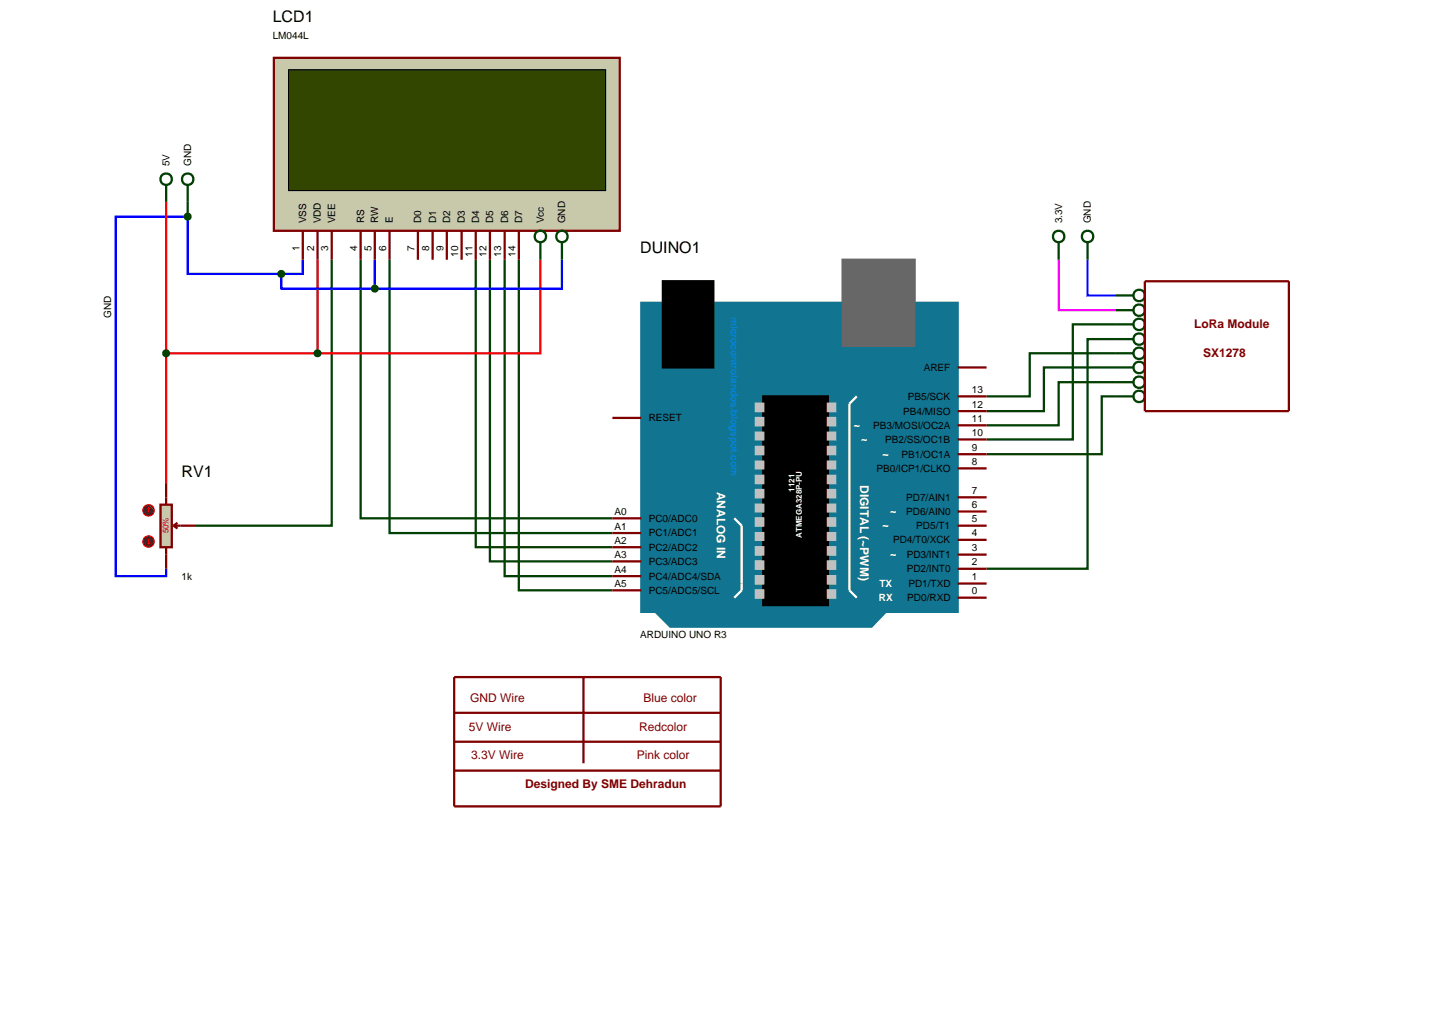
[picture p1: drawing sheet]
<svg xmlns="http://www.w3.org/2000/svg" width="257mm" height="180mm" viewBox="0 0 257 180" stroke-linecap="round" stroke-linejoin="round" font-family="sans-serif">
<g fill="none" stroke="#004000" stroke-width=".4">
<path d="M33.1 35.6v2.6M58.5 45.8v46.9h-24.1M63.6 45.8v45.6h44.4M68.7 45.8v48.2h39.3M83.9 45.8v50.7h24.1M86.4 45.8v53.2h21.6M89 45.8v55.8h19M91.5 45.8v58.3h16.5M186.7 42.8v3M191.8 42.8v3M196.8 52.1h3.1M196.8 54.7h3.1"/>
<path d="M199.9 57.2h-10.7v20.3h-15.2M199.9 59.8h-8.1v40.5h-17.8M199.9 62.3h-18.3v7.6h-7.6M199.9 64.8h-15.8v7.7h-10.1M199.9 67.4h-13.2v7.6h-12.7M199.9 69.9h-5.6v10.2h-20.3"/>
<circle cx="186.7" cy="41.7" r="1.01"/>
<circle cx="191.8" cy="41.7" r="1.01"/>
<circle cx="200.9" cy="57.2" r="1.01"/>
<circle cx="200.9" cy="59.8" r="1.01"/>
<circle cx="200.9" cy="52.1" r="1.01"/>
<circle cx="200.9" cy="54.7" r="1.01"/>
<circle cx="200.9" cy="62.3" r="1.01"/>
<circle cx="200.9" cy="69.9" r="1.01"/>
<circle cx="200.9" cy="67.4" r="1.01"/>
<circle cx="200.9" cy="64.8" r="1.01"/>
</g>
<path d="M186.7 45.8v8.9h10.1" fill="none" stroke="#f0f" stroke-width=".4"/>
<path d="M49.6 48.3h-16.5v-10.1h-12.7v63.4h8.9v-1.3M49.6 48.3v2.6h16.5M53.4 45.8v2.5h-3.8M66.1 45.8v5.1M99.1 45.8v5.1h-33M191.8 45.8v6.3h5" fill="none" stroke="#00f" stroke-width=".4"/>
<path d="M29.3 35.6v49.6M56 45.8v16.5M95.3 45.8v16.5h-39.3M29.3 62.3h26.7" fill="none" stroke="#f00" stroke-width=".4"/>
<g fill="#117491" stroke="#117491" stroke-width=".4">
<path d="M115.6 107.9h40.6l-2.5 2.6h-35.5z"/>
<path d="M113.1 53.4h55.8v54.5h-55.8z"/>
</g>
<path d="M148.6 45.8h12.7v15.2h-12.7z" fill="#686767" stroke="#686767" stroke-width=".4"/>
<path d="M116.9 49.6h8.9v15.2h-8.9zM134.6 69.9h11.4v36.8h-11.4z" fill="#000" stroke="#000" stroke-width=".4"/>
<path d="M151.1 69.9l-1.3 1.3v32.9l1.3 1.3M129.5 91.4l1.3 1.3v11.4l-1.3 1.3" fill="none" stroke="#fff" stroke-width=".4"/>
<g fill="#c0c0c0" stroke="#c0c0c0" stroke-width=".4">
<path d="M146 71.2h1.3v1.3h-1.3z"/>
<path d="M146 73.7h1.3v1.3h-1.3z"/>
<path d="M146 76.3h1.3v1.2h-1.3z"/>
<path d="M146 78.8h1.3v1.3h-1.3z"/>
<path d="M146 81.4h1.3v1.2h-1.3z"/>
<path d="M146 83.9h1.3v1.3h-1.3z"/>
<path d="M146 86.4h1.3v1.3h-1.3z"/>
<path d="M146 89h1.3v1.2h-1.3z"/>
<path d="M146 91.4h1.3v1.3h-1.3z"/>
<path d="M146 94h1.3v1.2h-1.3z"/>
<path d="M146 96.5h1.3v1.3h-1.3z"/>
<path d="M146 99h1.3v1.3h-1.3z"/>
<path d="M146 101.6h1.3v1.3h-1.3z"/>
<path d="M146 104.1h1.3v1.3h-1.3z"/>
<path d="M133.3 71.2h1.3v1.3h-1.3z"/>
<path d="M133.3 73.7h1.3v1.3h-1.3z"/>
<path d="M133.3 76.3h1.3v1.2h-1.3z"/>
<path d="M133.3 78.8h1.3v1.3h-1.3z"/>
<path d="M133.3 81.4h1.3v1.2h-1.3z"/>
<path d="M133.3 83.9h1.3v1.3h-1.3z"/>
<path d="M133.3 86.4h1.3v1.3h-1.3z"/>
<path d="M133.3 89h1.3v1.2h-1.3z"/>
<path d="M133.3 91.4h1.3v1.3h-1.3z"/>
<path d="M133.3 94h1.3v1.2h-1.3z"/>
<path d="M133.3 96.5h1.3v1.3h-1.3z"/>
<path d="M133.3 99h1.3v1.3h-1.3z"/>
<path d="M133.3 101.6h1.3v1.3h-1.3z"/>
<path d="M133.3 104.1h1.3v1.3h-1.3z"/>
</g>
<g fill="none" stroke="#800000" stroke-width=".4">
<path d="M108 73.7h5.1M168.9 77.5h5.1M168.9 75h5.1M168.9 72.5h5.1M168.9 69.9h5.1M168.9 64.8h5.1M108 99h5.1M108 96.5h5.1M108 94h5.1M108 91.4h5.1M168.9 97.8h5.1M168.9 95.2h5.1"/>
<path d="M168.9 92.7h5.1M168.9 90.2h5.1M168.9 87.7h5.1M168.9 82.6h5.1M168.9 80.1h5.1M108 104.1h5.1M108 101.6h5.1M168.9 105.4h5.1M168.9 102.9h5.1M168.9 100.3h5.1"/>
</g>
<path d="M28.3 89h2v7.5h-2z" fill="#c8c8aa" stroke="#800000" stroke-width=".4"/>
<path d="M29.3 85.2v3.8M29.3 96.5v3.8M30.6 92.7l.7 .5M30.6 92.7h3.8M31.3 92.2l-.7 .5" fill="none" stroke="#800000" stroke-width=".4"/>
<path d="M25.5 89.3l.7-.3-1 1zM26.2 89a.94 .94 0 0 1 1 1zM27.2 90a.94 .94 0 0 1-1 1zM25.2 90l1 1a.94 .94 0 0 1-1-1z" fill="#400000" stroke="#f00" stroke-width=".2"/>
<path d="M25.2 90l1-1 1 1-1 1z" fill="#400000"/>
<path d="M26.2 89.5l-.2 .2M26.2 89.5l.3 .2M26.2 89.5v.9" fill="none" stroke="#f00" stroke-width=".2"/>
<path d="M25.5 94.8l.7-.3-1 1zM26.2 94.5a.94 .94 0 0 1 1 1zM27.2 95.5a.94 .94 0 0 1-1 1zM25.2 95.5l1 1a.94 .94 0 0 1-1-1z" fill="#400000" stroke="#f00" stroke-width=".2"/>
<path d="M26.2 94.5l1 1-1 1-1-1z" fill="#400000"/>
<path d="M26 95.7l.2 .3M26.2 95v1M26.5 95.7l-.3 .3" fill="none" stroke="#f00" stroke-width=".2"/>
<path d="M48.3 10.2h61v30.5h-61z" fill="#c8c8aa" stroke="#800000" stroke-width=".4"/>
<path d="M50.9 12.3h55.9v21.3h-55.9z" fill="#324600" stroke="#000" stroke-width=".2"/>
<g fill="none" stroke="#800000" stroke-width=".4">
<path d="M53.4 40.7v5.1M56 40.7v5.1M58.5 40.7v5.1M63.6 40.7v5.1M66.1 40.7v5.1M68.7 40.7v5.1M73.7 40.7v5.1M76.3 40.7v5.1M78.8 40.7v5.1M81.4 40.7v5.1M83.9 40.7v5.1M86.4 40.7v5.1"/>
<path d="M89 40.7v5.1M91.5 40.7v5.1"/>
</g>
<g fill="none" stroke="#004000" stroke-width=".4">
<path d="M29.3 32.6v3M33.1 32.6v3"/>
<circle cx="29.3" cy="31.6" r="1.01"/>
<circle cx="33.1" cy="31.6" r="1.01"/>
</g>
<path d="M32.7 37.9l.4-.2-.5 .5zM33.1 37.7l.4 .2 .1 .3zM33.6 38.2l-.1 .3-.4 .2zM32.6 38.2l.5 .5-.4-.2z" fill="#004000" stroke="#004000" stroke-width=".4"/>
<path d="M32.6 38.2l.5-.5 .5 .5-.5 .5z" fill="#004000"/>
<path d="M28.9 62l.4-.2-.5 .5zM29.3 61.8l.3 .1 .2 .4zM29.8 62.3l-.2 .4-.3 .1zM28.8 62.3l.5 .5-.4-.2z" fill="#004000" stroke="#004000" stroke-width=".4"/>
<path d="M28.8 62.3l.5-.5 .5 .5-.5 .5z" fill="#004000"/>
<path d="M49.2 48l.4-.2-.5 .5zM49.6 47.8l.3 .1 .2 .4zM50.1 48.3l-.1 .3-.4 .2zM49.1 48.3l.5 .5-.4-.2z" fill="#004000" stroke="#004000" stroke-width=".4"/>
<path d="M49.1 48.3l.5-.5 .5 .5-.5 .5z" fill="#004000"/>
<g fill="none" stroke="#004000" stroke-width=".4">
<path d="M95.3 42.8v3M99.1 42.8v3"/>
<circle cx="95.3" cy="41.7" r="1.01"/>
<circle cx="99.1" cy="41.7" r="1.01"/>
</g>
<path d="M55.6 62l.4-.2-.5 .5zM56 61.8l.3 .1 .2 .4zM56.5 62.3l-.2 .4-.3 .1zM55.5 62.3l.5 .5-.4-.2z" fill="#004000" stroke="#004000" stroke-width=".4"/>
<path d="M55.5 62.3l.5-.5 .5 .5-.5 .5z" fill="#004000"/>
<path d="M65.7 50.6l.4-.2-.5 .5zM66.1 50.4l.4 .2 .1 .3zM66.6 50.9l-.1 .3-.4 .2zM65.6 50.9l.5 .5-.4-.2z" fill="#004000" stroke="#004000" stroke-width=".4"/>
<path d="M66.1 50.4l.5 .5-.5 .5-.5-.5z" fill="#004000"/>
<path d="M201.9 49.6h25.4v22.9h-25.4zM80.1 119.4h47v22.8h-47zM102.9 119.4v15.2M80.1 125.7h47M80.1 130.8h47M80.1 135.9h47" fill="none" stroke="#800000" stroke-width=".4"/>
<g font-size="2.8">
<text x="48.1" y="3.9">LCD1</text>
<text x="112.9" y="44.7">DUINO1</text>
<text x="32" y="84.1">RV1</text>
</g>
<g font-size="2.1" fill="#800000">
<text x="210.6" y="57.8">LoRa Module</text>
<text x="212.2" y="62.9">SX1278</text>
<text x="82.9" y="123.8">GND Wire</text>
<text x="113.5" y="123.8">Blue color</text>
<text x="82.7" y="128.9">5V Wire</text>
<text x="112.7" y="128.9">Redcolor</text>
<text x="83.1" y="133.9">3.3V Wire</text>
<text x="112.3" y="133.9">Pink color</text>
<text x="92.6" y="139">Designed By SME Dehradun</text>
</g>
<g font-size="2.1" fill="#fff">
<text x="150.5" y="75.6">~</text>
<text x="151.8" y="78.1">~</text>
<text x="155.6" y="80.7">~</text>
<text x="126.4" y="86.7" transform="rotate(90 126.4 86.7)">ANALOG IN</text>
<text x="151.7" y="85.5" transform="rotate(90 151.7 85.5)">DIGITAL (~PWM)</text>
<text x="155.6" y="93.3">~</text>
<text x="156.9" y="90.8">~</text>
<text x="156.9" y="98.4">~</text>
</g>
<g font-size="1.8">
<text x="48.1" y="6.8">LM044L</text>
<text x="29.9" y="29.3" transform="rotate(-90 29.9 29.3)">5V</text>
<text x="33.7" y="29.3" transform="rotate(-90 33.7 29.3)">GND</text>
<text x="54" y="39.4" transform="rotate(-90 54 39.4)">VSS</text>
<text x="56.6" y="39.4" transform="rotate(-90 56.6 39.4)">VDD</text>
<text x="59.1" y="39.4" transform="rotate(-90 59.1 39.4)">VEE</text>
<text x="64.2" y="39.4" transform="rotate(-90 64.2 39.4)">RS</text>
<text x="66.7" y="39.4" transform="rotate(-90 66.7 39.4)">RW</text>
<text x="69.3" y="39.4" transform="rotate(-90 69.3 39.4)">E</text>
<text x="74.3" y="39.4" transform="rotate(-90 74.3 39.4)">D0</text>
<text x="76.9" y="39.4" transform="rotate(-90 76.9 39.4)">D1</text>
<text x="79.4" y="39.4" transform="rotate(-90 79.4 39.4)">D2</text>
<text x="82" y="39.4" transform="rotate(-90 82 39.4)">D3</text>
<text x="84.5" y="39.4" transform="rotate(-90 84.5 39.4)">D4</text>
<text x="87" y="39.4" transform="rotate(-90 87 39.4)">D5</text>
<text x="89.6" y="39.4" transform="rotate(-90 89.6 39.4)">D6</text>
<text x="92.1" y="39.4" transform="rotate(-90 92.1 39.4)">D7</text>
<text x="95.9" y="39.4" transform="rotate(-90 95.9 39.4)">Vcc</text>
<text x="99.7" y="39.4" transform="rotate(-90 99.7 39.4)">GND</text>
<text x="187.3" y="39.4" transform="rotate(-90 187.3 39.4)">3.3V</text>
<text x="192.4" y="39.4" transform="rotate(-90 192.4 39.4)">GND</text>
<text x="52.8" y="44.3" transform="rotate(-90 52.8 44.3)">1</text>
<text x="55.4" y="44.3" transform="rotate(-90 55.4 44.3)">2</text>
<text x="57.9" y="44.3" transform="rotate(-90 57.9 44.3)">3</text>
<text x="63" y="44.3" transform="rotate(-90 63 44.3)">4</text>
<text x="65.5" y="44.3" transform="rotate(-90 65.5 44.3)">5</text>
<text x="68.1" y="44.3" transform="rotate(-90 68.1 44.3)">6</text>
<text x="73.1" y="44.3" transform="rotate(-90 73.1 44.3)">7</text>
<text x="75.7" y="44.3" transform="rotate(-90 75.7 44.3)">8</text>
<text x="78.2" y="44.3" transform="rotate(-90 78.2 44.3)">9</text>
<text x="80.8" y="45.3" transform="rotate(-90 80.8 45.3)">10</text>
<text x="83.3" y="45.3" transform="rotate(-90 83.3 45.3)">11</text>
<text x="85.8" y="45.3" transform="rotate(-90 85.8 45.3)">12</text>
<text x="88.4" y="45.3" transform="rotate(-90 88.4 45.3)">13</text>
<text x="90.9" y="45.3" transform="rotate(-90 90.9 45.3)">14</text>
<text x="19.6" y="56" transform="rotate(-90 19.6 56)">GND</text>
<text x="162.9" y="65.4">AREF</text>
<text x="160.1" y="70.5">PB5/SCK</text>
<text x="171.4" y="71.9">12</text>
<text x="171.4" y="69.3">13</text>
<text x="114.4" y="74.3">RESET</text>
<text x="154" y="75.6">PB3/MOSI/OC2A</text>
<text x="159.3" y="73.1">PB4/MISO</text>
<text x="171.4" y="76.9">10</text>
<text x="171.4" y="74.4">11</text>
<text x="154.6" y="83.2">PB0/ICP1/CLKO</text>
<text x="156.1" y="78.1">PB2/SS/OC1B</text>
<text x="159" y="80.7">PB1/OC1A</text>
<text x="171.4" y="82">8</text>
<text x="171.4" y="79.5">9</text>
<text x="159.8" y="88.3">PD7/AIN1</text>
<text x="171.4" y="89.6">6</text>
<text x="171.4" y="87.1">7</text>
<text x="108.4" y="95.9">A2</text>
<text x="108.4" y="93.4">A1</text>
<text x="108.4" y="90.8">A0</text>
<text x="114.4" y="94.6">PC1/ADC1</text>
<text x="114.4" y="92">PC0/ADC0</text>
<text x="157.5" y="95.8">PD4/T0/XCK</text>
<text x="159.8" y="90.8">PD6/AIN0</text>
<text x="161.6" y="93.3">PD5/T1</text>
<text x="171.4" y="94.6">4</text>
<text x="171.4" y="92.1">5</text>
<text x="108.4" y="101">A4</text>
<text x="108.4" y="98.4">A3</text>
<text x="114.4" y="99.6">PC3/ADC3</text>
<text x="114.4" y="97.1">PC2/ADC2</text>
<text x="159.9" y="100.9">PD2/INT0</text>
<text x="159.9" y="98.4">PD3/INT1</text>
<text x="171.4" y="99.7">2</text>
<text x="171.4" y="97.2">3</text>
<text x="32" y="102.3">1k</text>
<text x="108.4" y="103.5">A5</text>
<text x="114.4" y="104.7">PC5/ADC5/SCL</text>
<text x="114.4" y="102.2">PC4/ADC4/SDA</text>
<text x="160" y="106">PD0/RXD</text>
<text x="160.2" y="103.5">PD1/TXD</text>
<text x="171.4" y="104.8">0</text>
<text x="171.4" y="102.3">1</text>
<text x="112.9" y="112.5">ARDUINO UNO R3</text>
</g>
<text font-size="1.8" fill="#0085e8" x="128.9" y="55.9" transform="rotate(90 128.9 55.9)">microcontrolandos.blogspot.com</text>
<g font-size="1.8" fill="#fff">
<text x="155" y="106">RX</text>
<text x="155.1" y="103.5">TX</text>
</g>
<g font-size="1.4" fill="#fff">
<text x="140.1" y="86.7" transform="rotate(-90 140.1 86.7)">1121</text>
<text x="141.4" y="94.9" transform="rotate(-90 141.4 94.9)">ATMEGA328P-PU</text>
</g>
<text font-size="1.4" fill="#c00000" x="29.7" y="94.1" transform="rotate(-90 29.7 94.1)">50%</text>
</svg>
